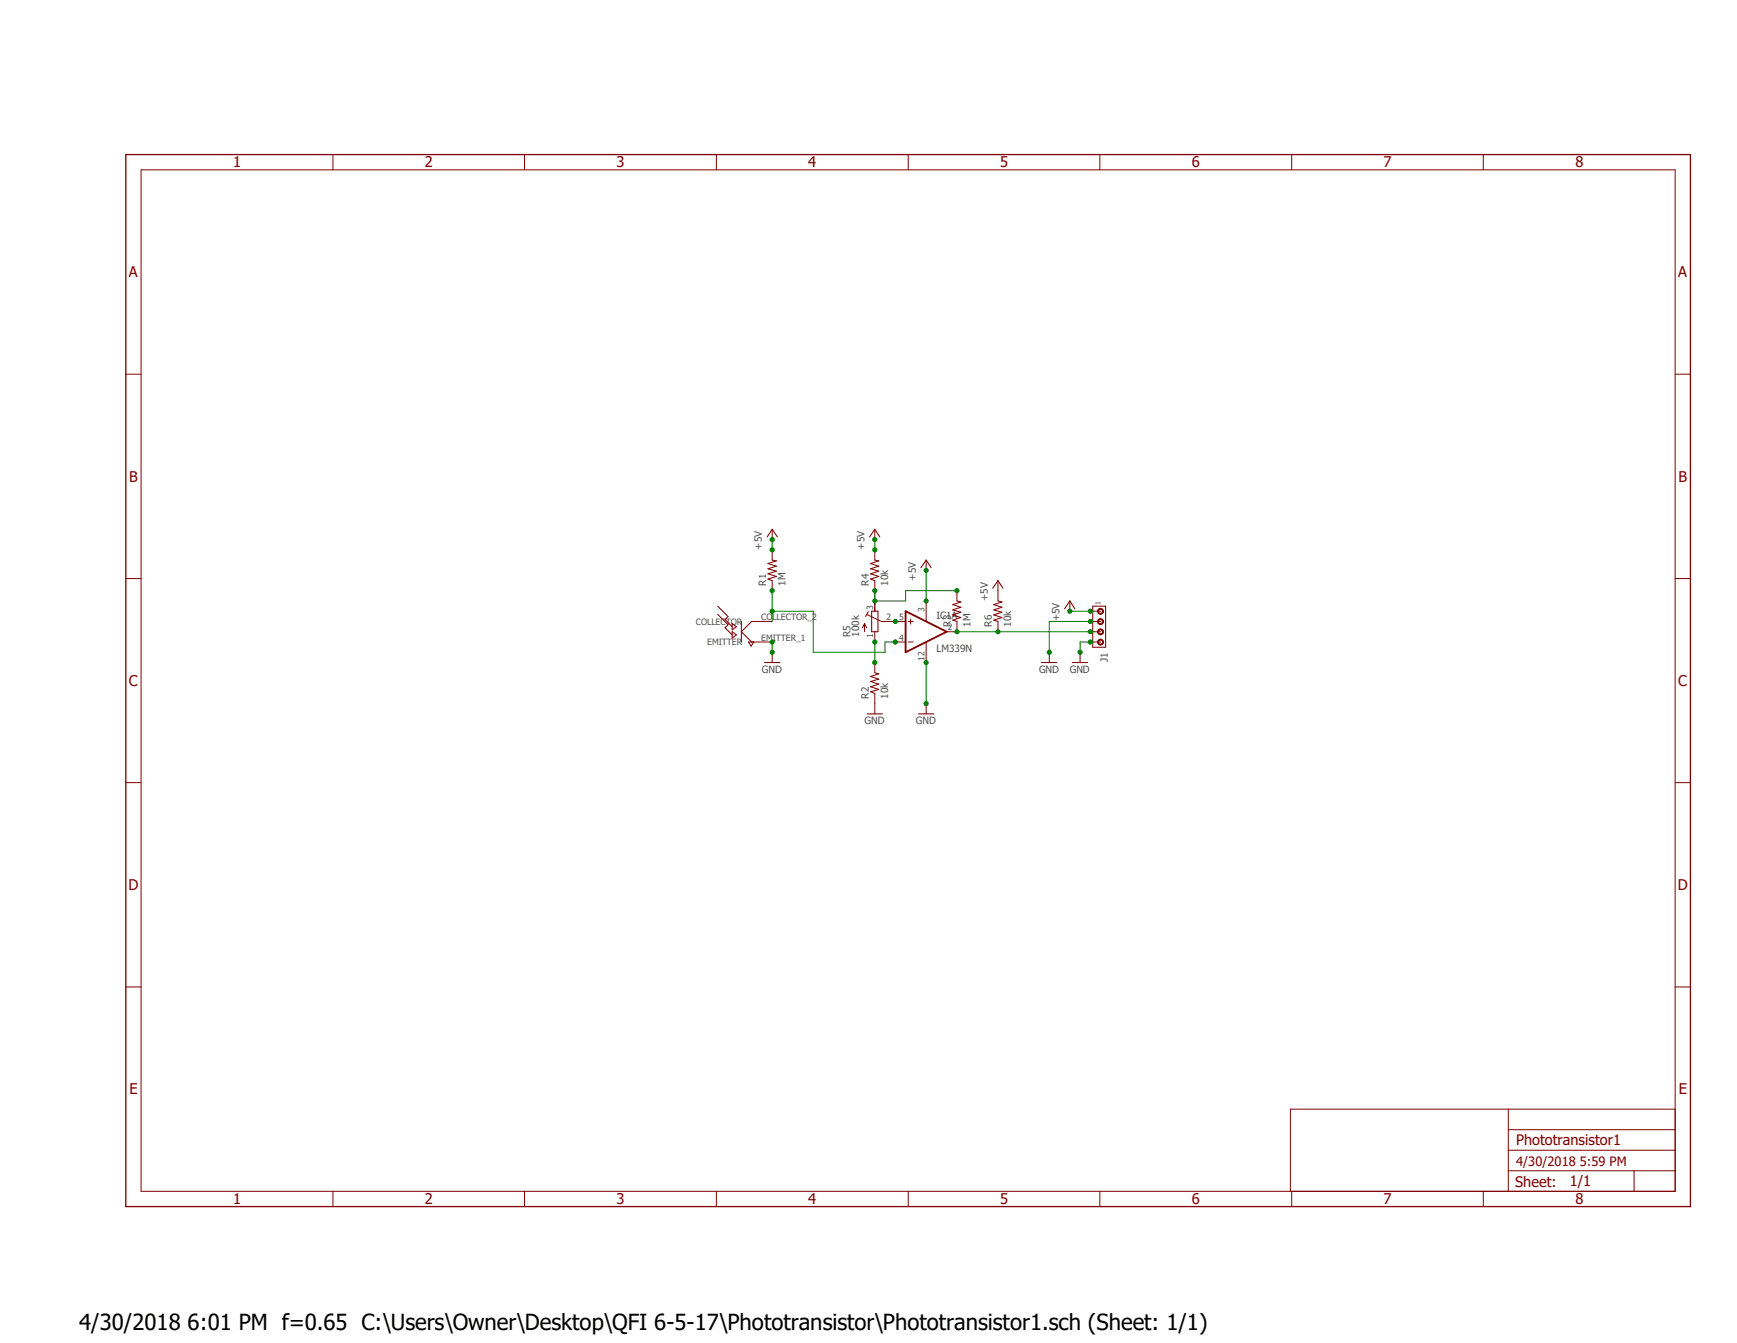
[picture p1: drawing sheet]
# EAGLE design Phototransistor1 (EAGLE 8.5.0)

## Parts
IC1  LM339N  [DIL14]
J1  MTA04-100  [10X04MTA]
R1  1M  R-US_0204/7  [0204/7]
R2  10k  R-US_0204/7  [0204/7]
R3  1M  R-US_0204/7  [0204/7]
R4  10k  R-US_0204/7  [0204/7]
R5  100k  R-TRIMM3296W  [RTRIM3296W]
R6  10k  R-US_0204/7  [0204/7]
U$1  NTE3034  [NTE3034_]

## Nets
+5V: IC1.3(P:V+) J1.1 R1.2 R4.2 R6.2
GND: IC1.12(P:GND) J1.2 J1.4 R2.1 U$1.EMITTER_1(EMITTER)
N$1: IC1.4(A:-IN) R1.1 U$1.COLLECTOR_2(COLLECTOR)
N$2: IC1.5(A:+IN) R5.2(S)
N$3: R3.2 R4.1 R5.3(A)
N$4: R2.2 R5.1(E)
N$5: IC1.2(A:OUT) J1.3 R3.1 R6.1
Unconnected: IC1.1(B:OUT) IC1.6(B:-IN) IC1.7(B:+IN) IC1.8(C:-IN) IC1.9(C:+IN) IC1.10(D:-IN) IC1.11(D:+IN) IC1.13(D:OUT) IC1.14(C:OUT)
